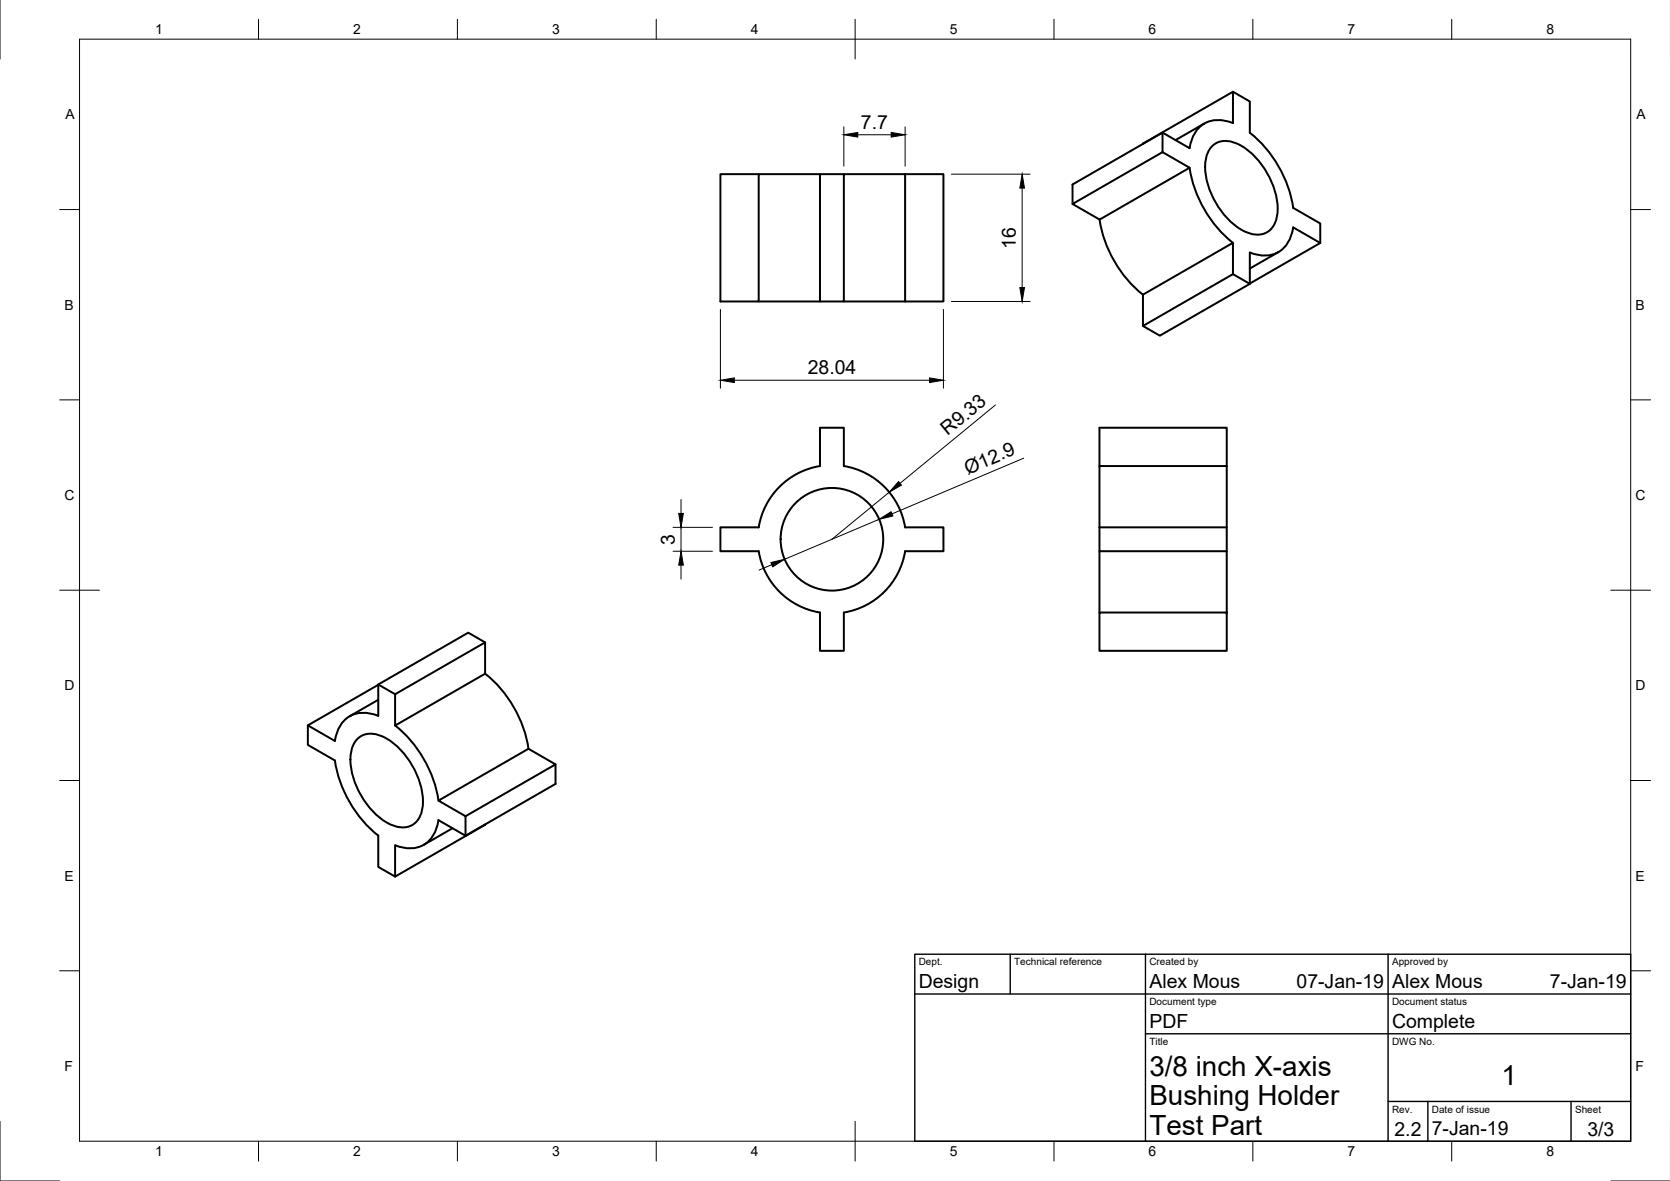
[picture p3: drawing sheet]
<svg xmlns="http://www.w3.org/2000/svg" width="420mm" height="297mm" viewBox="0 0 420 297" stroke-linecap="round" stroke-linejoin="round" font-family="sans-serif">
<!-- layer: Visible -->
<g fill="none" stroke="#000" stroke-width=".5">
<path d="M287.6 36.2l22.6-13.1v7.9a7.5 7.5 0 0 0-9.1 1.8 9.8 9.8 0 0 0-1.8 4.5M292.5 38.3v-4.9l-22.7 13v4.9M292.5 33.4l6.8 3.9M303 31.1l-7.2 4.1M304.8 36.9a5.2 5.2 0 0 1 6.4-.8 19.5 19.5 0 0 1 10.2 17.7 5.1 5.1 0 0 1-5.8 5.2 14.2 14.2 0 0 1-9-6.8 17.2 17.2 0 0 1-3.1-12.7l.3-1zM310.2 23.1l4.2 2.4v7.9a30.2 30.2 0 0 1 11 18.9l6.8 3.9v4.9l-17.8 10.2M190.9 43.8h-9.7v32h9.7v-32h15.4M212.3 43.8h-6v32h-15.4M227.7 43.8h9.7v32h-9.7zM227.7 43.8h-15.4v32h-6M269.8 51.3l22.7-13 6.8 3.9-22.6 13zM276.7 55.2a30.3 30.3 0 0 0 10.9 18.9"/>
<path d="M299.3 42.2a30.3 30.3 0 0 0 10.9 18.9M212.3 75.8h15.4M310.2 68.9v-7.8l-22.6 13M314.4 71.4l-4.2-2.5-22.6 13.1v-7.9M321.6 63.4l-7.2 4.1M332.2 61.1l-6.8-3.9a7.5 7.5 0 0 1-6.2 7 9.7 9.7 0 0 1-4.8-.7v7.9l-22.6 13-4.2-2.4M276.6 117.2v15.4M308.6 117.2v-9.6h-32v9.6h32v15.4M227.7 132.6h9.7v6h-9.7M227.7 132.6a18.7 18.7 0 0 0-15.4-15.4v-9.6h-6v9.6a18.7 18.7 0 0 0-15.4 15.4h-9.7v6h9.7a18.7 18.7 0 0 0 15.4 15.5v9.6h6v-9.6a18.7 18.7 0 0 0 15.4-15.5M276.6 138.6v15.5M276.6 132.6v6h32v15.5"/>
<path d="M276.6 132.6h32v6M276.6 154.1h32v9.6h-32zM95.2 172.2l-17.7 10.2v5l6.8 3.9a30.3 30.3 0 0 0 10.9 18.9v7.8l4.2 2.5M95.2 176l-7.2 4.1M122.1 161.6l-4.3-2.5-22.6 13.1v7.8a7.5 7.5 0 0 0-9.2 1.9 9.8 9.8 0 0 0-1.7 4.5l-6.8-4M122.1 169.4v-7.8l-22.7 13-4.2-2.4M122.1 169.4l-22.7 13.1v-7.9M122.1 169.4a30.2 30.2 0 0 1 10.9 18.9M89.8 186a5.2 5.2 0 0 1 6.3-.8 19.5 19.5 0 0 1 10.2 17.7 5.1 5.1 0 0 1-5.7 5.2 14.2 14.2 0 0 1-9-6.8 17.2 17.2 0 0 1-3.2-12.7l.4-1zM99.4 182.5a30.2 30.2 0 0 1 10.9 18.9M139.8 192.3v4.9l-22.7 13v-4.9M110.3 201.4l22.7-13.1 6.8 4-22.7 13z"/>
<path d="M113.9 208.3l-7.3 4.2M117.1 210.2l-6.8-3.9a7.5 7.5 0 0 1-6.1 7 9.7 9.7 0 0 1-4.8-.7M122.1 207.4l-22.7 13.1v-7.9"/>
<circle cx="209.3" cy="135.6" r="12.9"/>
</g>
<!-- layer: Border -->
<g fill="none" stroke="#000" stroke-width=".25">
<path d="M0 -.1v15M20 9.9h390.3v277.1h-390.3zM65 4.8v5.1M115.1 4.8v5.1M165.1 4.8v5.1M215.1 4.8v10.1M265.2 4.8v5.1M315.2 4.8v5.1M365.2 4.8v5.1M15 52.7h5M410.3 52.7h5M15 100.6h5"/>
<path d="M410.3 100.6h5M15 148.4h10M405.3 148.4h10M15 196.3h5M410.3 196.3h5M15 244.2h5M410.3 244.2h5M0 282v15h15M65 287v5M115.1 287v5M165.1 287v5M215.1 282v10"/>
<path d="M265.2 287v5M315.2 287v5M365.2 287v5M405.3 297h14.9"/>
</g>
<!-- layer: TitleBlock -->
<path d="M230.2 240h180.1v47h-180.1zM230.2 250h180.1M254.2 240v10M288.2 240v47M349.2 240v47M288.2 260h122.1M349.2 277h61.1M359.2 277v10M395.3 277v10" fill="none" stroke="#000" stroke-width=".35"/>
<!-- layer: Dimensions -->
<g fill="none" stroke="#000" stroke-width=".25">
<path d="M212.3 31.9v9.9M215.8 33.9h8.4M227.7 31.9v9.9M239.4 43.8h19.8M257.2 47.3v25M181.2 77.8v19.8M237.4 77.8v19.8M239.4 75.8h19.8M184.8 95.6h49.1M250.5 101.9l-24.1 19.7M257.6 115.2l-33.2 14.1M169.3 132.6h9.9"/>
<path d="M169.3 138.6h9.9M171.3 125.6v3.5M171.3 132.6v6M221.2 130.6l-23.8 10.1M223.7 123.8l-14.4 11.8M171.3 142.1v3.5M194.2 142l-3.2 1.4"/>
</g>
<path d="M212.3 33.9l3.5-.6v1.2zM224.2 33.3l3.5 .6-3.5 .6zM257.2 43.8l.6 3.5h-1.2zM256.6 72.3h1.2l-.6 3.5zM181.2 95.6l3.6-.5v1.1zM233.9 95.1l3.5 .5-3.5 .6zM170.8 129.1h1.1l-.6 3.5zM221.2 130.6l3-1.9 .4 1.1zM226.1 121.1l.7 .9-3.1 1.8zM171.3 138.6l.6 3.5h-1.1zM194 141.5l3.4-.8-3 1.9z" fill="#000" stroke="#000" stroke-width=".25"/>
<g font-size="7">
<text x="289.2" y="270.5">3/8 inch X-axis</text>
<text x="377.8" y="272.9">1</text>
<text x="289.2" y="278">Bushing Holder</text>
<text x="289.2" y="285.5">Test Part</text>
</g>
<g font-size="4.9">
<text x="216.6" y="32.4">7.7</text>
<text x="255.6" y="62.7" transform="rotate(-90 255.6 62.7)">16</text>
<text x="203.2" y="94.1">28.04</text>
<text x="238.4" y="109.7" transform="rotate(-39 238.4 109.7)">R9.33</text>
<text x="243.5" y="119.4" transform="rotate(-23 243.5 119.4)">Ø12.9</text>
<text x="169.8" y="137" transform="rotate(-90 169.8 137)">3</text>
<text x="231.2" y="248.5">Design</text>
<text x="289.2" y="248.5">Alex Mous</text>
<text x="326.2" y="248.5">07-Jan-19</text>
<text x="350.2" y="248.5">Alex Mous</text>
<text x="390" y="248.5">7-Jan-19</text>
<text x="289.2" y="258.5">PDF</text>
<text x="350.2" y="258.5">Complete</text>
<text x="350.8" y="285.7">2.2</text>
<text x="360.2" y="285.5">7-Jan-19</text>
<text x="399.4" y="285.7">3/3</text>
</g>
<g font-size="3.5">
<text x="39" y="8.6">1</text>
<text x="88.9" y="8.6">2</text>
<text x="138.9" y="8.6">3</text>
<text x="188.9" y="8.6">4</text>
<text x="239" y="8.6">5</text>
<text x="288.9" y="8.6">6</text>
<text x="339" y="8.6">7</text>
<text x="389.1" y="8.6">8</text>
<text x="16.4" y="30">A</text>
<text x="411.7" y="30">A</text>
<text x="16.2" y="77.9">B</text>
<text x="411.5" y="77.9">B</text>
<text x="16.3" y="125.8">C</text>
<text x="411.5" y="125.8">C</text>
<text x="16.2" y="173.6">D</text>
<text x="411.5" y="173.6">D</text>
<text x="16.3" y="221.5">E</text>
<text x="411.5" y="221.5">E</text>
<text x="16.3" y="269.4">F</text>
<text x="411.5" y="269.4">F</text>
<text x="39" y="290.8">1</text>
<text x="88.9" y="290.8">2</text>
<text x="138.9" y="290.8">3</text>
<text x="188.9" y="290.8">4</text>
<text x="239" y="290.8">5</text>
<text x="288.9" y="290.8">6</text>
<text x="339" y="290.8">7</text>
<text x="389.1" y="290.8">8</text>
</g>
<g font-size="2.5">
<text x="231.2" y="242.8">Dept.</text>
<text x="255.2" y="242.8">Technical reference</text>
<text x="289.2" y="242.8">Created by</text>
<text x="350.2" y="242.8">Approved by</text>
<text x="289.2" y="252.8">Document type</text>
<text x="350.2" y="252.8">Document status</text>
<text x="289.2" y="262.8">Title</text>
<text x="350.2" y="262.8">DWG No.</text>
<text x="350.2" y="279.8">Rev.</text>
<text x="360.2" y="279.8">Date of issue</text>
<text x="396.3" y="279.8">Sheet</text>
</g>
</svg>
